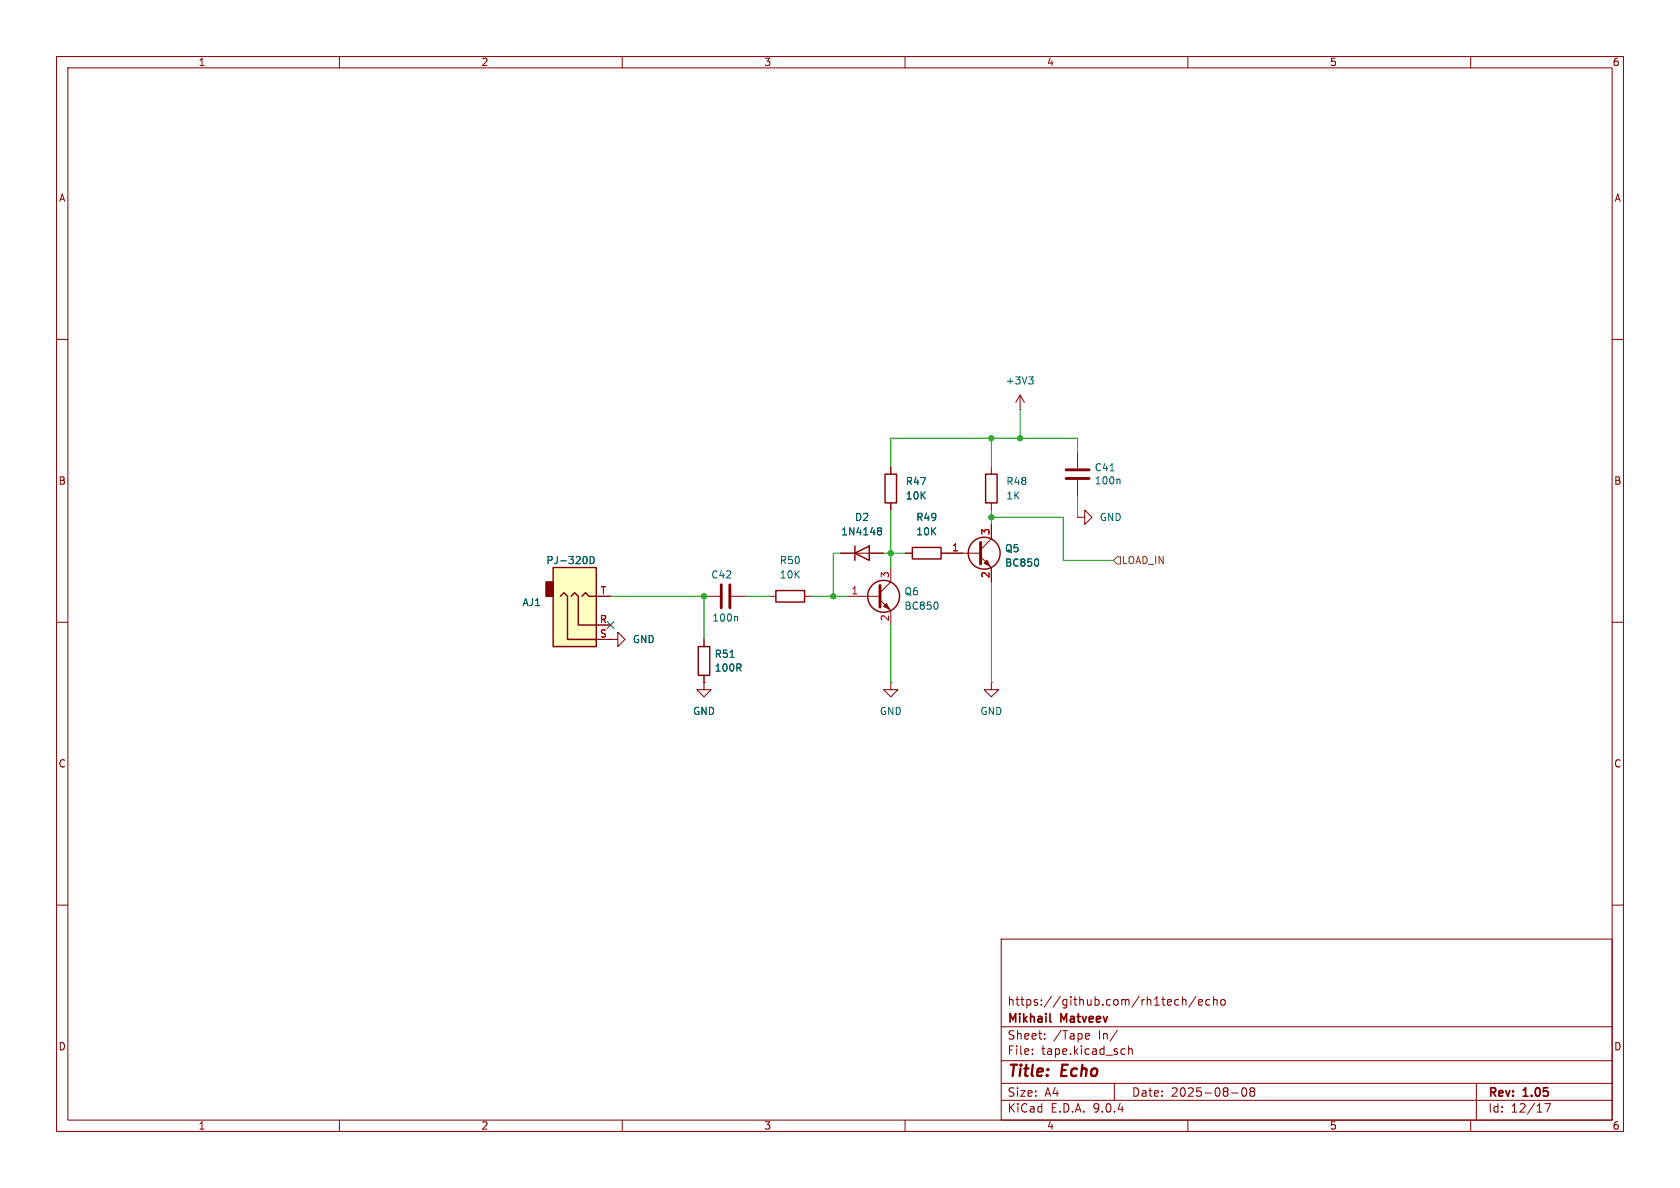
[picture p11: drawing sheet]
<svg xmlns="http://www.w3.org/2000/svg" width="297mm" height="210mm" viewBox="0 0 297 210" stroke-linecap="round" stroke-linejoin="round" font-family="sans-serif">
<g fill="none" stroke="#840000" stroke-width=".18">
<path d="M10 10h277v190h-277zM12 12h273v186h-273zM60 10v2M110 10v2M160 10v2M210 10v2M260 10v2M10 60h2M180.3 72.4h.1M180.3 69.9l-.7 1.2M180.3 69.9l.8 1.2M180.3 69.9v2.5"/>
<path d="M285 60h2M148.6 97.8h7.6M157.5 82.6v1.2M157.5 88.9v1.3M160 97.8h1.3M166.4 97.8h7M173.4 98.4l1.9 1.9v2.6M175.3 82.6v1.2M175.3 88.9v1.3M175.3 92.7v2.6l-1.9 1.9M190.5 91.4h1.3v-1.2l1.2 1.2-1.2 1.3v-1.3M190.5 91.4h.1"/>
<path d="M190.5 80v2.8M190.5 84.8v2.8M10 110h2M124.5 105.4h2.8M124.5 113v1.3M124.5 119.4v1.3M129.3 105.4h2.8M135.9 105.4h1.3M142.2 105.4h1.3M149.9 105.4h5.7M155.6 106l1.9 2v2.5M157.5 100.3v2.6l-1.9 1.9"/>
<path d="M285 110h2M124.5 120.7v1.2h1.2l-1.2 1.3-1.3-1.3h1.3M124.5 120.7h.1M157.5 120.7v1.2h1.2l-1.2 1.3-1.3-1.3h1.3M157.5 120.7h.1M175.3 120.7v1.2h1.2l-1.2 1.3-1.3-1.3h1.3M175.3 120.7h.1M10 160h2M177 166h108v32h-108zM207.7 177.6l.3 .1 .4-.1M208.4 176.8l-.4-.1-.3 .1M209 176.8l.2-.1 .4 .1 .1 .9"/>
<path d="M209 176.2v1.5M211.5 176.1l-1.3 2M211.9 177.2l.7-.1-.1-.3-.4-.1-.2 .2 .1 .7h.5M213.9 176.8l-.4-.1-.3 .3v.4l.1 .2h.6M214.5 176.8l.2-.1 .4 .1 .1 .9M214.5 176.2v1.5M215.9 176.8l.2-.1 .4 .1 .1 .6-.1 .2-.4 .1-.2-.1zM285 160h2M60 198v2M110 198v2M160 198v2M177 194.5h108"/>
<path d="M177 191.5h108M177 187.5h108M177 181.5h108M182.5 186.3v.1M182.5 185.5v.1M184.7 183.6v.1M184.7 182.8v.1M192.1 182.7l.4 .1 .1 .3-.7 .1M192.5 183.6l-.4 .1M197 191.5v3M197.5 182.1l-1.3 2M198.5 185.4l.4 .1"/>
<path d="M198.9 186.3l-.4 .1M199.5 185.5l.2-.1 .4 .1 .1 .9M199.5 184.9v1.5M210 198v2M217.7 193.2h1.2M219.7 192.4l.2-.1a.81 .81 0 0 1 .6 .6 .81 .81 0 0 1-.3 .8l-.2 .1a.81 .81 0 0 1-.3-1.4zM221.2 192.9l-.2-.2 .2-.4 .5 .1 .1 .2-.3 .3M221.2 192.9l-.2 .3v.5l.2 .1 .5-.1 .1-.2-.1-.4-.2-.2M221.2 192.9h.3M260 198v2M261 191.5v6.5M273.1 195.1h1l-.6 1.5"/>
</g>
<path d="M185.6 180.5l.2 .2" fill="none" stroke="#840000" stroke-width=".3"/>
<g fill="none" stroke="#006464" stroke-width=".18">
<path d="M181.9 66.6h.7l-.4 .5M182.4 67.1l.2 .2v.3l-.2 .3M155.2 93.8h.2M155.2 93.4l.4-.1 .2 .1v.2l-.2 .2M155.4 93.8h.2M155.4 93.8l-.2 .1M155.6 93.8l.2 .3v.3l-.2 .2-.4-.1M183.5 98.9l.1 .4-.1 .7M196.3 83.2h.7M197.8 84.7l.2 .2v.6M129.1 116.2h.7M130.2 109l.2 .1v.7"/>
<path d="M165.7 106.5l.1 .4-.1 .7"/>
</g>
<g fill="none" stroke="#840000" stroke-width=".25">
<path d="M151.1 97.8l2.6-1.3v2.6zM151.1 96.5v2.6M156.5 83.8h2v5.1h-2zM161.3 96.8h5.1v2h-5.1zM174.2 83.8h2.1v5.1h-2.1zM123.4 114.3h2.1v5.1h-2.1zM137.2 104.4h5v2h-5z"/>
<circle cx="174" cy="97.8" r="2.82"/>
<circle cx="156.2" cy="105.4" r="2.82"/>
</g>
<path d="M173.4 95.9v3.8M188.5 83.1h4M188.5 84.6h4M127.5 103.4v4M129 103.4v4M155.6 103.5v3.8" fill="none" stroke="#840000" stroke-width=".51"/>
<g fill="#840000" stroke="#840000" stroke-width=".18">
<path d="M174 99.6l.5-.5 .5 1z"/>
<path d="M156.2 107.2l.5-.5 .5 1z"/>
</g>
<path d="M97.8 100.3h7.6v14h-7.6z" fill="#ffffc2"/>
<path d="M96.5 102.9h1.3v2.5h-1.3z" fill="#840000" stroke="#840000" stroke-width=".25"/>
<path d="M97.8 100.3h7.6v14h-7.6zM99.1 105.4l.6-.6 .6 .6v7.6h5.1M101 105.4l.6-.6 .6 .6v5.1h3.2M102.9 105.4l.6-.6 .6 .6h1.3" fill="none" stroke="#840000" stroke-width=".25"/>
<g fill="none" stroke="#840000" stroke-width=".18">
<path d="M148.6 97.8h2.5M153.7 97.8h2.5M157.5 82.6v1.2M157.5 88.9v1.3M160 97.8h1.3M166.4 97.8h3.8M175.3 92.7v2.6M105.4 113h2.5M105.4 110.5h2.5M105.4 105.4h2.5M107.9 113h1.3v-1.2l1.3 1.2-1.3 1.3v-1.3M107.9 113h.1"/>
<path d="M124.5 113v1.3M124.5 119.4v1.3M175.3 100.3v2.6M124.5 120.7h.1"/>
</g>
<path d="M104.3 98.4a.64 .64 0 0 1 .8 .6 .64 .64 0 0 1-.8 .6zM155.2 93.8h.2M155.2 93.4l.4-.1 .2 .1v.2l-.2 .2M155.4 93.8h.2M155.4 93.8l-.2 .1M155.6 93.8l.2 .3v.3l-.2 .2-.4-.1M183.5 98.9l.1 .4-.1 .7M129.1 116.2h.7" fill="none" stroke="#006464" stroke-width=".18"/>
<path d="M197.5 98.4h.6v1.3h-.6l-.7-.6z" fill="none" stroke="#725600" stroke-width=".18"/>
<g fill="none" stroke="#009600" stroke-width=".18">
<path d="M175.3 77.5v5.1M180.3 72.4v5.1M148.6 97.8h-1.3v7.6M156.2 97.8h3.8M157.5 90.2v10.1M175.3 90.2v2.5M175.3 91.4h12.7v7.7h8.8M190.5 80v-2.5h-33v5.1M190.5 87.6v3.8M107.9 105.4h16.6v7.6M132.1 105.4h3.8M143.5 105.4h6.4"/>
<path d="M157.5 110.5v10.2M175.3 102.9v17.8"/>
</g>
<path d="M107.3 109.9l1.3 1.2M108.6 109.9l-1.3 1.2" fill="none" stroke="#000084" stroke-width=".18"/>
<g fill="#009600" stroke="#009600" stroke-width=".18">
<circle cx="175.3" cy="91.4" r=".46"/>
<circle cx="175.3" cy="77.5" r=".46"/>
<circle cx="180.3" cy="77.5" r=".46"/>
<circle cx="157.5" cy="97.8" r=".46"/>
<circle cx="124.5" cy="105.4" r=".46"/>
<circle cx="147.3" cy="105.4" r=".46"/>
</g>
<g font-size="2.8" fill="#840000">
<text x="178" y="190.9">Title:</text>
<text x="187.7" y="190.9">Echo</text>
</g>
<g font-size="2.1" fill="#840000">
<text x="178" y="178">https://github.com/rh1tech/echo</text>
<text x="178" y="184">Sheet:</text>
<text x="178" y="181.2">Mikhail</text>
<text x="186.2" y="184">/Tape</text>
<text x="187.6" y="181.2">Matveev</text>
<text x="194.2" y="184">In/</text>
<text x="178" y="186.7">File:</text>
<text x="184.1" y="186.7">tape.kicad_sch</text>
<text x="178" y="196.9">KiCad</text>
<text x="178" y="194.1">Size:</text>
<text x="184.7" y="194.1">A4</text>
<text x="185.7" y="196.9">E.D.A.</text>
<text x="193.3" y="196.9">9.0.4</text>
<text x="200" y="194.1">Date:</text>
<text x="207" y="194.1">2025-08-08</text>
<text x="263" y="194.3">Rev:</text>
<text x="263" y="196.9">Id:</text>
<text x="267.1" y="196.9">12/17</text>
<text x="269.4" y="194.3">1.05</text>
</g>
<g font-size="1.8" fill="#840000">
<text x="35" y="11.9">1</text>
<text x="85" y="11.9">2</text>
<text x="135" y="11.9">3</text>
<text x="185" y="11.9">4</text>
<text x="235" y="11.9">5</text>
<text x="285" y="11.9">6</text>
<text x="10.3" y="35.9">A</text>
<text x="285.3" y="35.9">A</text>
<text x="10.3" y="85.9">B</text>
<text x="285.3" y="85.9">B</text>
<text x="10.3" y="135.9">C</text>
<text x="285.3" y="135.9">C</text>
<text x="10.3" y="185.9">D</text>
<text x="285.3" y="185.9">D</text>
<text x="35" y="199.9">1</text>
<text x="85" y="199.9">2</text>
<text x="135" y="199.9">3</text>
<text x="185" y="199.9">4</text>
<text x="235" y="199.9">5</text>
<text x="285" y="199.9">6</text>
</g>
<g font-size="1.8" fill="#006464">
<text x="177.7" y="68.2">+3V3</text>
<text x="193.4" y="83.5">C41</text>
<text x="160" y="86">R47</text>
<text x="160" y="88.5">10K</text>
<text x="177.8" y="88.5">1K</text>
<text x="177.8" y="86">R48</text>
<text x="193.4" y="85.8">100n</text>
<text x="148.6" y="94.8">1N4148</text>
<text x="151.1" y="92.3">D2</text>
<text x="161.9" y="92.3">R49</text>
<text x="161.9" y="94.8">10K</text>
<text x="194.3" y="92.3">GND</text>
<text x="96.5" y="99.9">PJ-320D</text>
<text x="137.8" y="99.9">R50</text>
<text x="177.6" y="100.4">BC850</text>
<text x="177.6" y="97.8">Q5</text>
<text x="92.3" y="107.3">AJ1</text>
<text x="125.6" y="102.5">C42</text>
<text x="137.8" y="102.5">10K</text>
<text x="159.8" y="108">BC850</text>
<text x="159.8" y="105.4">Q6</text>
<text x="111.8" y="113.9">GND</text>
<text x="125.8" y="110.1">100n</text>
<text x="126.2" y="118.9">100R</text>
<text x="126.2" y="116.5">R51</text>
<text x="122.4" y="126.6">GND</text>
<text x="155.4" y="126.6">GND</text>
<text x="173.2" y="126.6">GND</text>
</g>
<g font-size="1.8" fill="#a90000">
<text x="175" y="94.7" transform="rotate(-90 175 94.7)">3</text>
<text x="168.2" y="97.5">1</text>
<text x="106.1" y="105.2">T</text>
<text x="150.4" y="105.2">1</text>
<text x="157.2" y="102.3" transform="rotate(-90 157.2 102.3)">3</text>
<text x="175" y="102.3" transform="rotate(-90 175 102.3)">2</text>
<text x="105.9" y="110.2">R</text>
<text x="106" y="112.8">S</text>
<text x="157.2" y="109.9" transform="rotate(-90 157.2 109.9)">2</text>
</g>
<text font-size="1.8" fill="#725600" x="198.2" y="99.9">LOAD_IN</text>
</svg>
